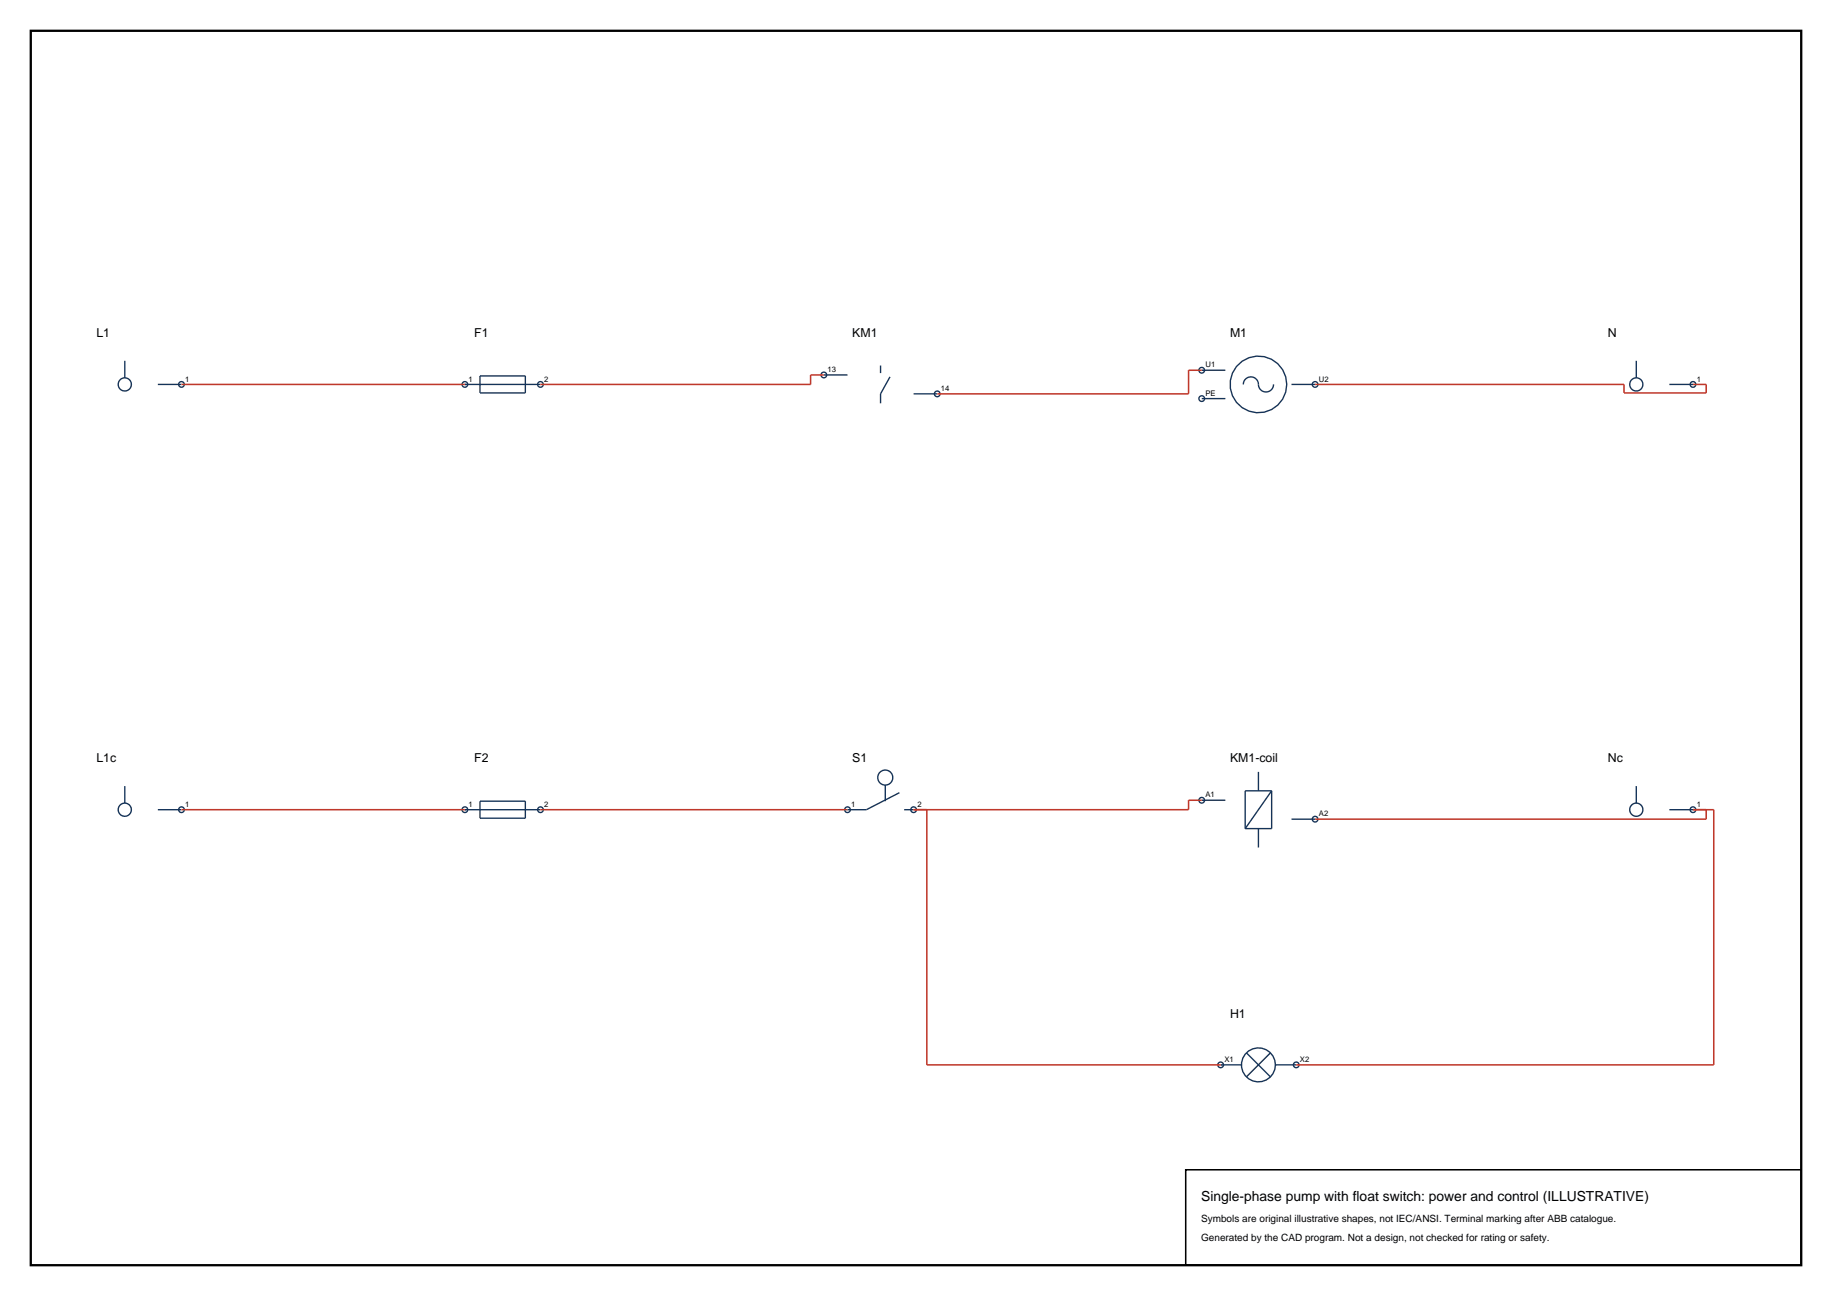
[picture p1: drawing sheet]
<svg xmlns="http://www.w3.org/2000/svg" width="420mm" height="297mm" viewBox="0 0 420 297" stroke-linecap="round" stroke-linejoin="round" font-family="sans-serif">
<path d="M7.1 7.1h405.8v282.8h-405.8z" fill="none" stroke="#000" stroke-width=".53"/>
<g fill="none" stroke="#143359" stroke-width=".32">
<path d="M28.6 82.7v3.9M36.2 88.1h5.4M106.6 88.1h17.3M110 86.1h10.4v3.9h-10.4zM188.9 85.9h5.4M201.9 83.8v1.7M204 86.4l-2.1 3.9v2.1M209.5 90.3h5.4M275.5 84.9h5.4M275.5 91.3h5.4M285 88.1a1.79 1.79 0 0 1 2.1-1.7 1.79 1.79 0 0 1 1.5 2.2 1.73 1.73 0 0 0 1.9 1.2 1.73 1.73 0 0 0 1.5-1.7M296.1 88.1h5.4"/>
<path d="M375.1 82.7v3.9M382.7 88.1h5.4M203 179.9v3.7M288.5 176.9v4.3M28.6 180.1v3.9M36.2 185.6h5.4M106.6 185.6h17.3M110 183.6h10.4v3.9h-10.4zM206.2 181.7l-7.6 3.9h-4.3M207.3 185.6h2.2M275.5 183.4h5.4M288.5 189.9v4.3"/>
<path d="M291.5 181.2v8.7h-6M291.5 181.2h-6v8.7M291.5 181.2l-6 8.7M296.1 187.7h5.4M375.1 180.1v3.9M382.7 185.6h5.4M279.8 244h4.8M285.8 241.3l5.5 5.5M291.3 241.3l-5.5 5.5M292.4 244h4.8"/>
<circle cx="28.6" cy="88.1" r="1.52"/>
<circle cx="41.6" cy="88.1" r=".65"/>
<circle cx="106.6" cy="88.1" r=".65"/>
<circle cx="123.9" cy="88.1" r=".65"/>
<circle cx="188.9" cy="85.9" r=".65"/>
<circle cx="214.9" cy="90.3" r=".65"/>
<circle cx="275.5" cy="91.3" r=".65"/>
<circle cx="275.5" cy="84.8" r=".65"/>
<circle cx="288.5" cy="88.1" r="6.5"/>
<circle cx="301.5" cy="88.1" r=".65"/>
<circle cx="375.1" cy="88.1" r="1.52"/>
<circle cx="388.1" cy="88.1" r=".65"/>
<circle cx="203" cy="178.2" r="1.73"/>
<circle cx="28.6" cy="185.6" r="1.52"/>
<circle cx="41.6" cy="185.6" r=".65"/>
<circle cx="106.6" cy="185.6" r=".65"/>
<circle cx="123.9" cy="185.6" r=".65"/>
<circle cx="194.3" cy="185.6" r=".65"/>
<circle cx="209.5" cy="185.6" r=".65"/>
<circle cx="275.5" cy="183.4" r=".65"/>
<circle cx="301.5" cy="187.7" r=".65"/>
<circle cx="375.1" cy="185.6" r="1.52"/>
<circle cx="388.1" cy="185.6" r=".65"/>
<circle cx="279.8" cy="244" r=".65"/>
<circle cx="288.5" cy="244" r="3.9"/>
<circle cx="297.2" cy="244" r=".65"/>
</g>
<path d="M41.6 88.1h65M188.9 85.9h-3.1v2.2h-61.9M275.5 84.9h-3v5.4h-57.6M301.5 88.1h70.8v1.9h18.9v-1.9h-3.1M41.6 185.6h65M123.9 185.6h70.4M212.5 185.6v58.4h67.3M275.5 183.4h-3v2.2h-63.1M388.1 185.6h4.8v58.4h-95.7M391.2 185.6v2.1h-89.7" fill="none" stroke="#bf382b" stroke-width=".35"/>
<path d="M271.8 268.1h141.1v21.8h-141.1z" fill="none" stroke="#000" stroke-width=".35"/>
<text font-size="3.2" x="275.4" y="275.1">Single-phase pump with float switch: power and control (ILLUSTRATIVE)</text>
<g font-size="2.8">
<text x="22.1" y="77.3">L1</text>
<text x="108.7" y="77.3">F1</text>
<text x="195.4" y="77.3">KM1</text>
<text x="282" y="77.3">M1</text>
<text x="368.6" y="77.3">N</text>
<text x="22.1" y="174.7">L1c</text>
<text x="108.7" y="174.7">F2</text>
<text x="195.4" y="174.7">S1</text>
<text x="282" y="174.7">KM1-coil</text>
<text x="368.6" y="174.7">Nc</text>
<text x="282" y="233.2">H1</text>
</g>
<g font-size="2.3">
<text x="275.4" y="280.1">Symbols are original illustrative shapes, not IEC/ANSI. Terminal marking after ABB catalogue.</text>
<text x="275.4" y="284.3">Generated by the CAD program. Not a design, not checked for rating or safety.</text>
</g>
<g font-size="1.8">
<text x="42.5" y="87.4">1</text>
<text x="107.4" y="87.4">1</text>
<text x="124.8" y="87.4">2</text>
<text x="189.7" y="85.3">13</text>
<text x="215.7" y="89.6">14</text>
<text x="276.4" y="84.2">U1</text>
<text x="302.4" y="87.4">U2</text>
<text x="389" y="87.4">1</text>
<text x="276.4" y="90.7">PE</text>
<text x="42.5" y="184.9">1</text>
<text x="107.4" y="184.9">1</text>
<text x="124.8" y="184.9">2</text>
<text x="195.2" y="184.9">1</text>
<text x="210.3" y="184.9">2</text>
<text x="276.4" y="182.7">A1</text>
<text x="389" y="184.9">1</text>
<text x="302.4" y="187.1">A2</text>
<text x="280.7" y="243.4">X1</text>
<text x="298" y="243.4">X2</text>
</g>
</svg>
